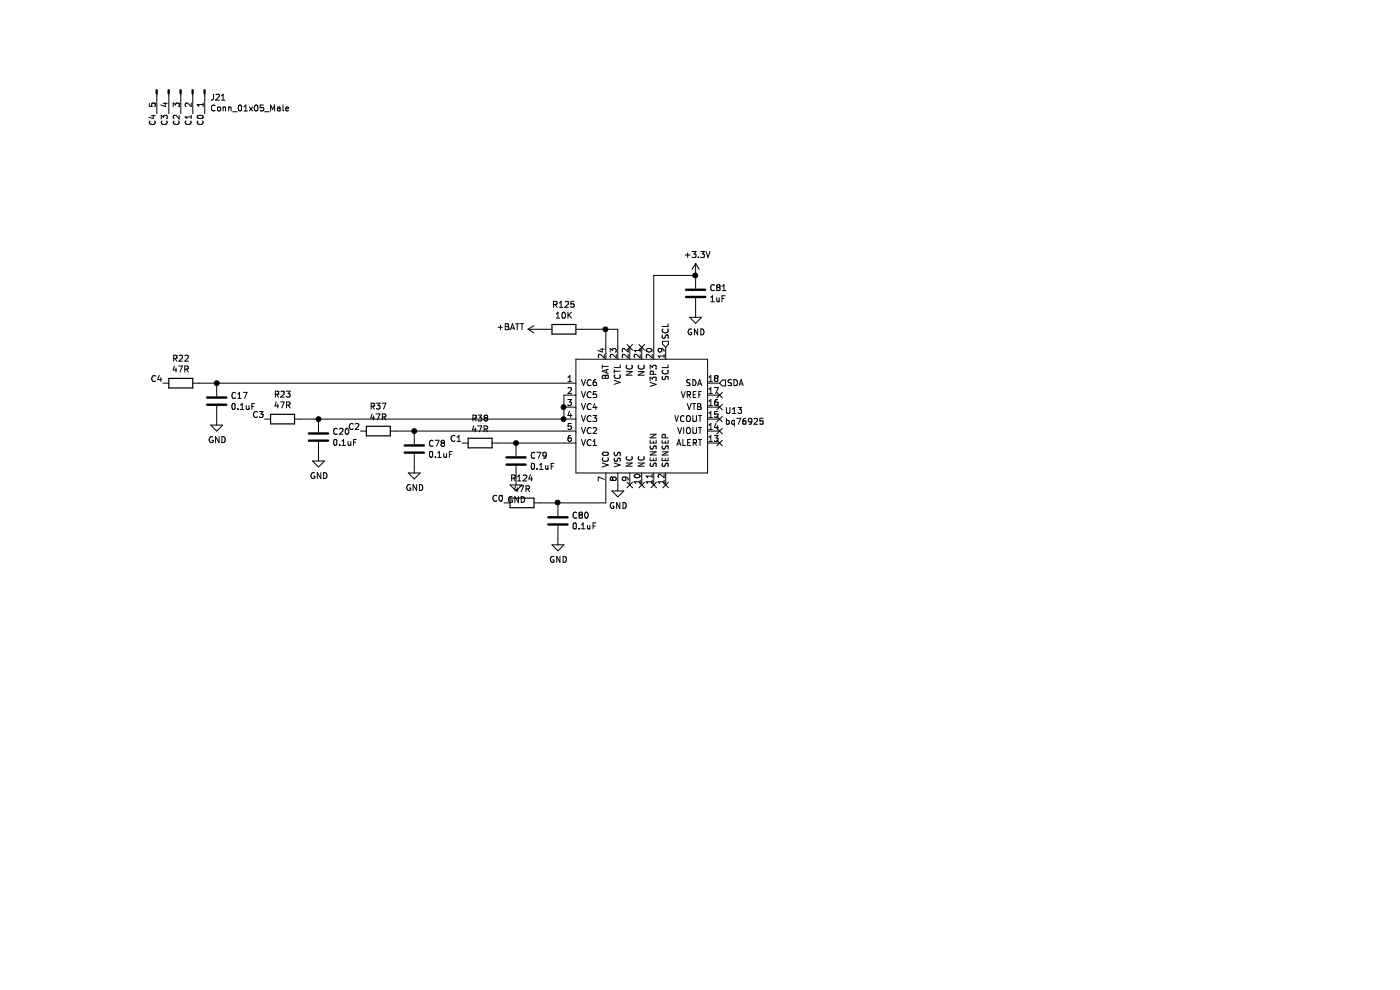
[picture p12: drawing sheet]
EESchema Schematic File Version 4
EELAYER 30 0
EELAYER END
$Descr A4 11693 8268
encoding utf-8
Sheet 10 12
Title ""
Date ""
Rev ""
Comp ""
Comment1 ""
Comment2 ""
Comment3 ""
Comment4 ""
$EndDescr
$Comp
L SmallKat-v2-rescue:bq76925-bq76925-SmallKat-v2-rescue U13
U 1 1
P 5000 3450
AR Path="/5DD78636" Ref="U13"  Part="1" 
AR Path="/5DAA9390/5DD78452/5DD78636" Ref="U13"  Part="1" 
F 0 "U13" H 5744 3471 50  0000 L CNN
F 1 "bq76925" H 5744 3380 50  0000 L CNN
F 2 "Package_DFN_QFN:QFN-24-1EP_4x4mm_P0.5mm_EP2.6x2.6mm" H 5000 3450 50  0001 C CNN
F 3 "" H 5000 3450 50  0001 C CNN
	1    5000 3450
	1    0    0    -1  
$EndComp
$Comp
L power:GND #PWR0169
U 1 1
P 4850 4050
F 0 "#PWR0169" H 4850 3800 50  0001 C CNN
F 1 "GND" H 4855 3877 50  0000 C CNN
F 2 "" H 4850 4050 50  0001 C CNN
F 3 "" H 4850 4050 50  0001 C CNN
	1    4850 4050
	1    0    0    -1  
$EndComp
NoConn ~ 4950 4050
NoConn ~ 5050 4050
NoConn ~ 4950 2900
NoConn ~ 5050 2900
Wire Wire Line
	4750 4050 4750 4200
Wire Wire Line
	4750 4200 4350 4200
$Comp
L Device:C C80
U 1 1
P 4350 4350
F 0 "C80" H 4465 4396 50  0000 L CNN
F 1 "0.1uF" H 4465 4305 50  0000 L CNN
F 2 "Capacitor_SMD:C_0402_1005Metric" H 4388 4200 50  0001 C CNN
F 3 "~" H 4350 4350 50  0001 C CNN
	1    4350 4350
	1    0    0    -1  
$EndComp
$Comp
L Device:R R124
U 1 1
P 4050 4200
F 0 "R124" V 3843 4200 50  0000 C CNN
F 1 "47R" V 3934 4200 50  0000 C CNN
F 2 "Resistor_SMD:R_0603_1608Metric" V 3980 4200 50  0001 C CNN
F 3 "~" H 4050 4200 50  0001 C CNN
	1    4050 4200
	0    1    1    0   
$EndComp
Wire Wire Line
	4200 4200 4350 4200
Connection ~ 4350 4200
Text Label 3900 4200 2    50   ~ 0
C0
Wire Wire Line
	4400 3700 4000 3700
$Comp
L Device:C C79
U 1 1
P 4000 3850
F 0 "C79" H 4115 3896 50  0000 L CNN
F 1 "0.1uF" H 4115 3805 50  0000 L CNN
F 2 "Capacitor_SMD:C_0402_1005Metric" H 4038 3700 50  0001 C CNN
F 3 "~" H 4000 3850 50  0001 C CNN
	1    4000 3850
	1    0    0    -1  
$EndComp
$Comp
L Device:R R38
U 1 1
P 3700 3700
F 0 "R38" V 3493 3700 50  0000 C CNN
F 1 "47R" V 3584 3700 50  0000 C CNN
F 2 "Resistor_SMD:R_0603_1608Metric" V 3630 3700 50  0001 C CNN
F 3 "~" H 3700 3700 50  0001 C CNN
	1    3700 3700
	0    1    1    0   
$EndComp
Wire Wire Line
	3850 3700 4000 3700
Connection ~ 4000 3700
Text Label 3550 3700 2    50   ~ 0
C1
$Comp
L Device:C C78
U 1 1
P 3150 3750
F 0 "C78" H 3265 3796 50  0000 L CNN
F 1 "0.1uF" H 3265 3705 50  0000 L CNN
F 2 "Capacitor_SMD:C_0402_1005Metric" H 3188 3600 50  0001 C CNN
F 3 "~" H 3150 3750 50  0001 C CNN
	1    3150 3750
	1    0    0    -1  
$EndComp
$Comp
L Device:R R37
U 1 1
P 2850 3600
F 0 "R37" V 2643 3600 50  0000 C CNN
F 1 "47R" V 2734 3600 50  0000 C CNN
F 2 "Resistor_SMD:R_0603_1608Metric" V 2780 3600 50  0001 C CNN
F 3 "~" H 2850 3600 50  0001 C CNN
	1    2850 3600
	0    1    1    0   
$EndComp
Wire Wire Line
	3000 3600 3150 3600
Connection ~ 3150 3600
Text Label 2700 3600 2    50   ~ 0
C2
$Comp
L Device:C C20
U 1 1
P 2350 3650
F 0 "C20" H 2465 3696 50  0000 L CNN
F 1 "0.1uF" H 2465 3605 50  0000 L CNN
F 2 "Capacitor_SMD:C_0402_1005Metric" H 2388 3500 50  0001 C CNN
F 3 "~" H 2350 3650 50  0001 C CNN
	1    2350 3650
	1    0    0    -1  
$EndComp
$Comp
L Device:R R23
U 1 1
P 2050 3500
F 0 "R23" V 1843 3500 50  0000 C CNN
F 1 "47R" V 1934 3500 50  0000 C CNN
F 2 "Resistor_SMD:R_0603_1608Metric" V 1980 3500 50  0001 C CNN
F 3 "~" H 2050 3500 50  0001 C CNN
	1    2050 3500
	0    1    1    0   
$EndComp
Wire Wire Line
	2200 3500 2350 3500
Connection ~ 2350 3500
Text Label 1900 3500 2    50   ~ 0
C3
Wire Wire Line
	3150 3600 4400 3600
Wire Wire Line
	2350 3500 4400 3500
$Comp
L Device:C C17
U 1 1
P 1500 3350
F 0 "C17" H 1615 3396 50  0000 L CNN
F 1 "0.1uF" H 1615 3305 50  0000 L CNN
F 2 "Capacitor_SMD:C_0402_1005Metric" H 1538 3200 50  0001 C CNN
F 3 "~" H 1500 3350 50  0001 C CNN
	1    1500 3350
	1    0    0    -1  
$EndComp
$Comp
L Device:R R22
U 1 1
P 1200 3200
F 0 "R22" V 993 3200 50  0000 C CNN
F 1 "47R" V 1084 3200 50  0000 C CNN
F 2 "Resistor_SMD:R_0603_1608Metric" V 1130 3200 50  0001 C CNN
F 3 "~" H 1200 3200 50  0001 C CNN
	1    1200 3200
	0    1    1    0   
$EndComp
Wire Wire Line
	1350 3200 1500 3200
Text Label 1050 3200 2    50   ~ 0
C4
$Comp
L power:GND #PWR0195
U 1 1
P 4350 4500
F 0 "#PWR0195" H 4350 4250 50  0001 C CNN
F 1 "GND" H 4355 4327 50  0000 C CNN
F 2 "" H 4350 4500 50  0001 C CNN
F 3 "" H 4350 4500 50  0001 C CNN
	1    4350 4500
	1    0    0    -1  
$EndComp
$Comp
L power:GND #PWR0196
U 1 1
P 4000 4000
F 0 "#PWR0196" H 4000 3750 50  0001 C CNN
F 1 "GND" H 4005 3827 50  0000 C CNN
F 2 "" H 4000 4000 50  0001 C CNN
F 3 "" H 4000 4000 50  0001 C CNN
	1    4000 4000
	1    0    0    -1  
$EndComp
$Comp
L power:GND #PWR0235
U 1 1
P 3150 3900
F 0 "#PWR0235" H 3150 3650 50  0001 C CNN
F 1 "GND" H 3155 3727 50  0000 C CNN
F 2 "" H 3150 3900 50  0001 C CNN
F 3 "" H 3150 3900 50  0001 C CNN
	1    3150 3900
	1    0    0    -1  
$EndComp
$Comp
L power:GND #PWR0236
U 1 1
P 2350 3800
F 0 "#PWR0236" H 2350 3550 50  0001 C CNN
F 1 "GND" H 2355 3627 50  0000 C CNN
F 2 "" H 2350 3800 50  0001 C CNN
F 3 "" H 2350 3800 50  0001 C CNN
	1    2350 3800
	1    0    0    -1  
$EndComp
$Comp
L power:GND #PWR0313
U 1 1
P 1500 3500
F 0 "#PWR0313" H 1500 3250 50  0001 C CNN
F 1 "GND" H 1505 3327 50  0000 C CNN
F 2 "" H 1500 3500 50  0001 C CNN
F 3 "" H 1500 3500 50  0001 C CNN
	1    1500 3500
	1    0    0    -1  
$EndComp
$Comp
L Connector:Conn_01x05_Male J21
U 1 1
P 1200 750
F 0 "J21" V 1262 994 50  0000 L CNN
F 1 "Conn_01x05_Male" V 1353 994 50  0000 L CNN
F 2 "Connector_JST:JST_EH_S5B-EH_1x05_P2.50mm_Horizontal" H 1200 750 50  0001 C CNN
F 3 "~" H 1200 750 50  0001 C CNN
	1    1200 750 
	0    1    1    0   
$EndComp
Text Label 1400 950  3    50   ~ 0
C0
Text Label 1300 950  3    50   ~ 0
C1
Text Label 1200 950  3    50   ~ 0
C2
Text Label 1100 950  3    50   ~ 0
C3
Text Label 1000 950  3    50   ~ 0
C4
Wire Wire Line
	4750 2900 4750 2750
Wire Wire Line
	4750 2750 4550 2750
$Comp
L Device:R R125
U 1 1
P 4400 2750
F 0 "R125" V 4193 2750 50  0000 C CNN
F 1 "10K" V 4284 2750 50  0000 C CNN
F 2 "Resistor_SMD:R_0402_1005Metric" V 4330 2750 50  0001 C CNN
F 3 "~" H 4400 2750 50  0001 C CNN
	1    4400 2750
	0    1    1    0   
$EndComp
$Comp
L power:+BATT #PWR0314
U 1 1
P 4200 2750
F 0 "#PWR0314" H 4200 2600 50  0001 C CNN
F 1 "+BATT" V 4215 2877 50  0000 L CNN
F 2 "" H 4200 2750 50  0001 C CNN
F 3 "" H 4200 2750 50  0001 C CNN
	1    4200 2750
	0    -1   -1   0   
$EndComp
Wire Wire Line
	4200 2750 4250 2750
Text HLabel 5250 2900 1    50   Input ~ 0
SCL
Text HLabel 5700 3200 2    50   Input ~ 0
SDA
NoConn ~ 5700 3300
NoConn ~ 5700 3700
NoConn ~ 5700 3600
NoConn ~ 5700 3500
NoConn ~ 5700 3400
Wire Wire Line
	5150 2900 5150 2300
Wire Wire Line
	5150 2300 5500 2300
$Comp
L Device:C C81
U 1 1
P 5500 2450
F 0 "C81" H 5615 2496 50  0000 L CNN
F 1 "1uF" H 5615 2405 50  0000 L CNN
F 2 "Capacitor_SMD:C_0402_1005Metric" H 5538 2300 50  0001 C CNN
F 3 "~" H 5500 2450 50  0001 C CNN
	1    5500 2450
	1    0    0    -1  
$EndComp
$Comp
L power:GND #PWR0315
U 1 1
P 5500 2600
F 0 "#PWR0315" H 5500 2350 50  0001 C CNN
F 1 "GND" H 5505 2427 50  0000 C CNN
F 2 "" H 5500 2600 50  0001 C CNN
F 3 "" H 5500 2600 50  0001 C CNN
	1    5500 2600
	1    0    0    -1  
$EndComp
$Comp
L power:+3.3V #PWR0316
U 1 1
P 5500 2300
F 0 "#PWR0316" H 5500 2150 50  0001 C CNN
F 1 "+3.3V" H 5515 2473 50  0000 C CNN
F 2 "" H 5500 2300 50  0001 C CNN
F 3 "" H 5500 2300 50  0001 C CNN
	1    5500 2300
	1    0    0    -1  
$EndComp
Connection ~ 5500 2300
Wire Wire Line
	4750 2750 4850 2750
Wire Wire Line
	4850 2750 4850 2900
Connection ~ 4750 2750
Connection ~ 1500 3200
Wire Wire Line
	1500 3200 4400 3200
Wire Wire Line
	4400 3300 4400 3400
Wire Wire Line
	4400 3500 4400 3400
Connection ~ 4400 3500
Connection ~ 4400 3400
NoConn ~ 5150 4050
NoConn ~ 5250 4050
$EndSCHEMATC
